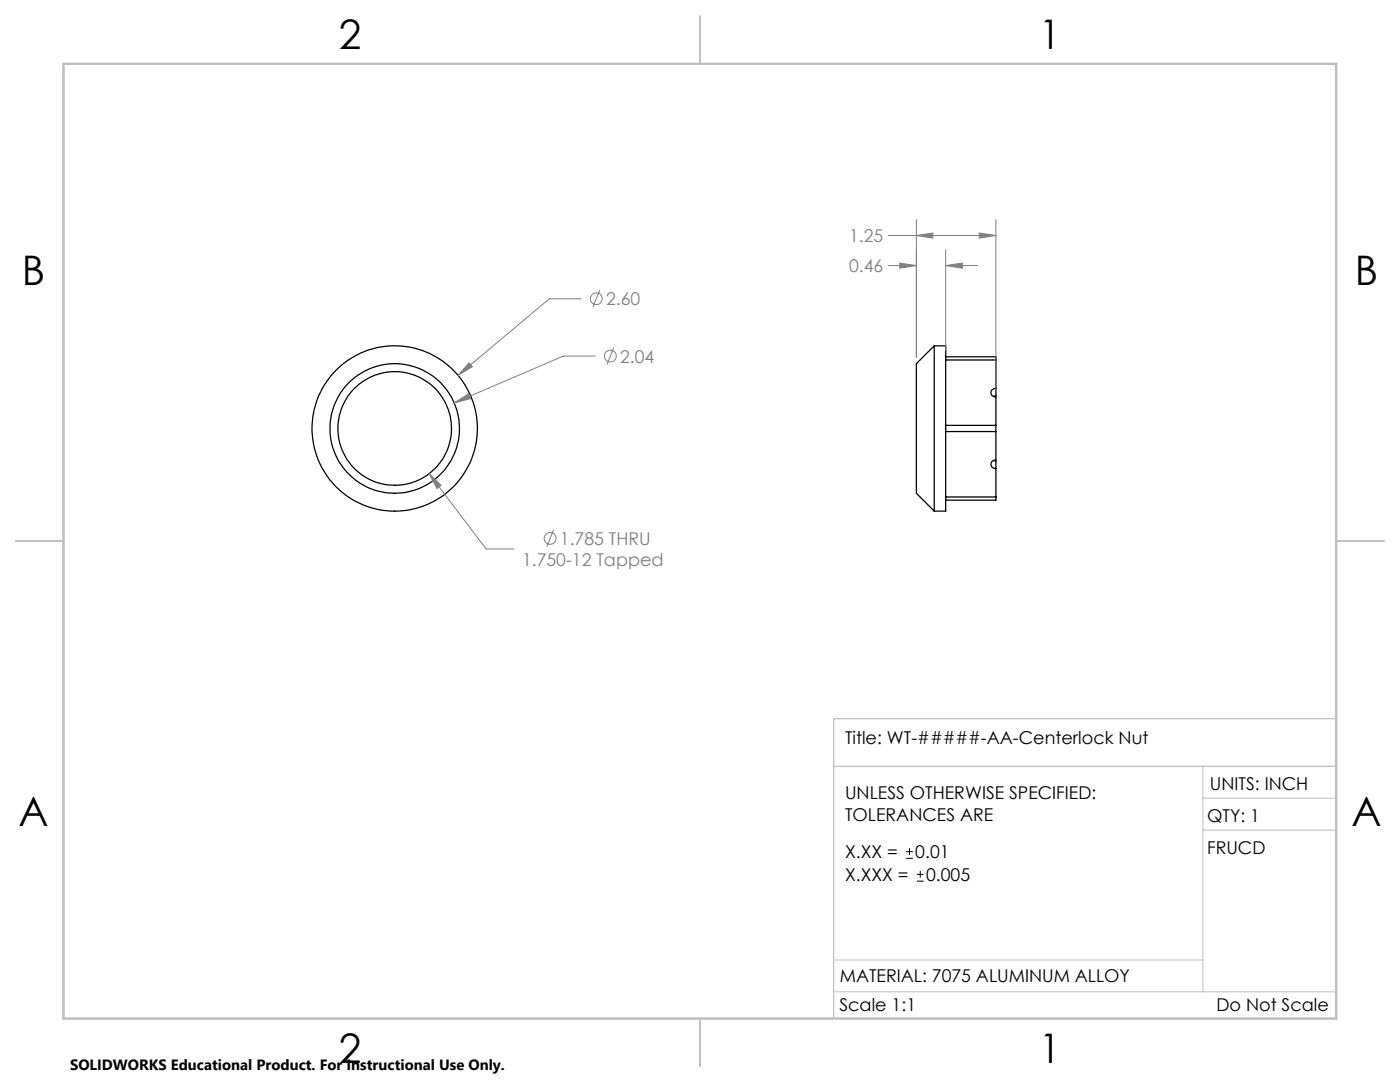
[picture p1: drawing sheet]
<svg xmlns="http://www.w3.org/2000/svg" width="279mm" height="216mm" viewBox="0 0 279 216" stroke-linecap="round" stroke-linejoin="round" font-family="sans-serif">
<g fill="none" stroke="#000" stroke-width=".25">
<path d="M186.4 69v33M186.4 69h2.3v2.2M186.4 69l-3.5 3.6v25.8l3.5 3.6M188.7 71.2v28.6M188.7 71.2h10.1v.6M188.7 71.8h10.1M198.8 77.5a.86 .86 0 0 0-1 .9 .86 .86 0 0 0 1 .8v5.7M198.8 71.8v7.2l-.5 .1M188.7 99.8v2.2h-2.3M188.7 84.9h10.1M188.7 86.1h10.1M188.7 99.2h10.1"/>
<path d="M198.3 91.9l.5 .1v7.2M198.8 84.9v1.2M198.8 86.1v5.7a.86 .86 0 0 0-1 .8 .86 .86 0 0 0 1 .9M198.8 99.2v.6h-10.1"/>
<circle cx="78.8" cy="85.5" r="16.5"/>
<circle cx="78.8" cy="85.5" r="12.9"/>
<circle cx="78.8" cy="85.5" r="11.3"/>
</g>
<g fill="none" stroke="#808080" stroke-width=".2">
<path d="M116 59.6h-6.4l-18.2 15.3M119.7 57.9l-1.4 3.4M177.3 47h21.5M177.3 53h5.6M179.6 52.5l3.3 .5-3.3 .5zM182.9 47l3.3-.5v1zM182.9 43.8v27.5M188.7 53l3.4-.5v1zM188.7 49.8v20.1M188.7 53h6.4M195.4 46.5l3.4 .5-3.4 .5zM198.8 43.8v34.1"/>
<path d="M93.6 72.4l.7 .8-2.9 1.7zM118.8 71h-6.4l-21.8 9.4M122.5 69.4l-1.4 3.3M85.6 94.5l2.4 2.3-.8 .7zM85.6 94.5l11.4 15h5.6M90.6 80.4l2.9-1.8 .4 1zM110.5 105.8l-1.4 3.3"/>
<circle cx="119" cy="59.6" r="1.18"/>
<circle cx="121.8" cy="71" r="1.18"/>
<circle cx="109.8" cy="107.4" r="1.18"/>
</g>
<path d="M180.8 171.3h1.4M180.8 169.9h1.4M181.5 169.3v1.3M183 175.8h1.3M183 174.5h1.3M183.7 173.8v1.4" fill="none" stroke="#000" stroke-width=".2"/>
<path d="M240.1 152.9v45M240.1 159.3h26.6M240.1 165.6h26.6M166.4 197.9h100.3M166.4 191.6h73.7" fill="none" stroke="#c0c0c0" stroke-width=".2"/>
<path d="M139.7 3.2v9.5M3.1 107.9h9.6M266.7 107.9h9.5M166.4 152.9h100.3M266.7 143.4h-100.3v59.8M139.7 203.2v9.6" fill="none" stroke="#c0c0c0" stroke-width=".25"/>
<path d="M12.7 12.7h254v190.5h-254z" fill="none" stroke="#c0c0c0" stroke-width=".5"/>
<path d="M93.6 72.4l-2.2 2.5 2.9-1.7zM85.6 94.5l1.6 3 .8-.7zM90.6 80.4l3.3-.8-.4-1zM182.9 47l3.3-.5v1zM195.4 46.5l3.4 .5-3.4 .5zM188.7 53l3.4-.5v1zM179.6 52.5l3.3 .5-3.3 .5z" fill="#808080"/>
<g font-size="8.1">
<text x="67.6" y="9.7">2</text>
<text x="207.3" y="9.7">1</text>
<text x="4.4" y="57">B</text>
<text x="270.4" y="57">B</text>
<text x="3.7" y="164.9">A</text>
<text x="269.7" y="164.9">A</text>
<text x="67.6" y="212.2">2</text>
<text x="207.3" y="212.2">1</text>
</g>
<g font-size="3.5" fill="#808080">
<text x="169.5" y="48.3">1.25</text>
<text x="169.5" y="54.3">0.46</text>
<text x="121" y="60.9">2.60</text>
<text x="123.8" y="72.4">2.04</text>
<text x="104.2" y="113">1.750-12 Tapped</text>
<text x="111.7" y="108.8">1.785 THRU</text>
</g>
<g font-size="3.5">
<text x="168.6" y="148.4">Title: WT-#####-AA-Centerlock Nut</text>
<text x="168.6" y="159.3">UNLESS OTHERWISE SPECIFIED:</text>
<text x="241.5" y="157.6">UNITS: INCH</text>
<text x="168.6" y="163.9">TOLERANCES ARE</text>
<text x="240.9" y="164.1">QTY: 1</text>
<text x="168.6" y="171.2">X.XX =</text>
<text x="182.7" y="171.2">0.01</text>
<text x="240.9" y="170.5">FRUCD</text>
<text x="168.6" y="175.8">X.XXX =</text>
<text x="184.8" y="175.8">0.005</text>
<text x="167.6" y="196">MATERIAL: 7075 ALUMINUM ALLOY</text>
<text x="167.5" y="201.8">Scale 1:1</text>
<text x="242.8" y="201.8">Do Not Scale</text>
</g>
<text font-size="3" x="14" y="213.5">SOLIDWORKS Educational Product. For Instructional Use Only.</text>
</svg>
